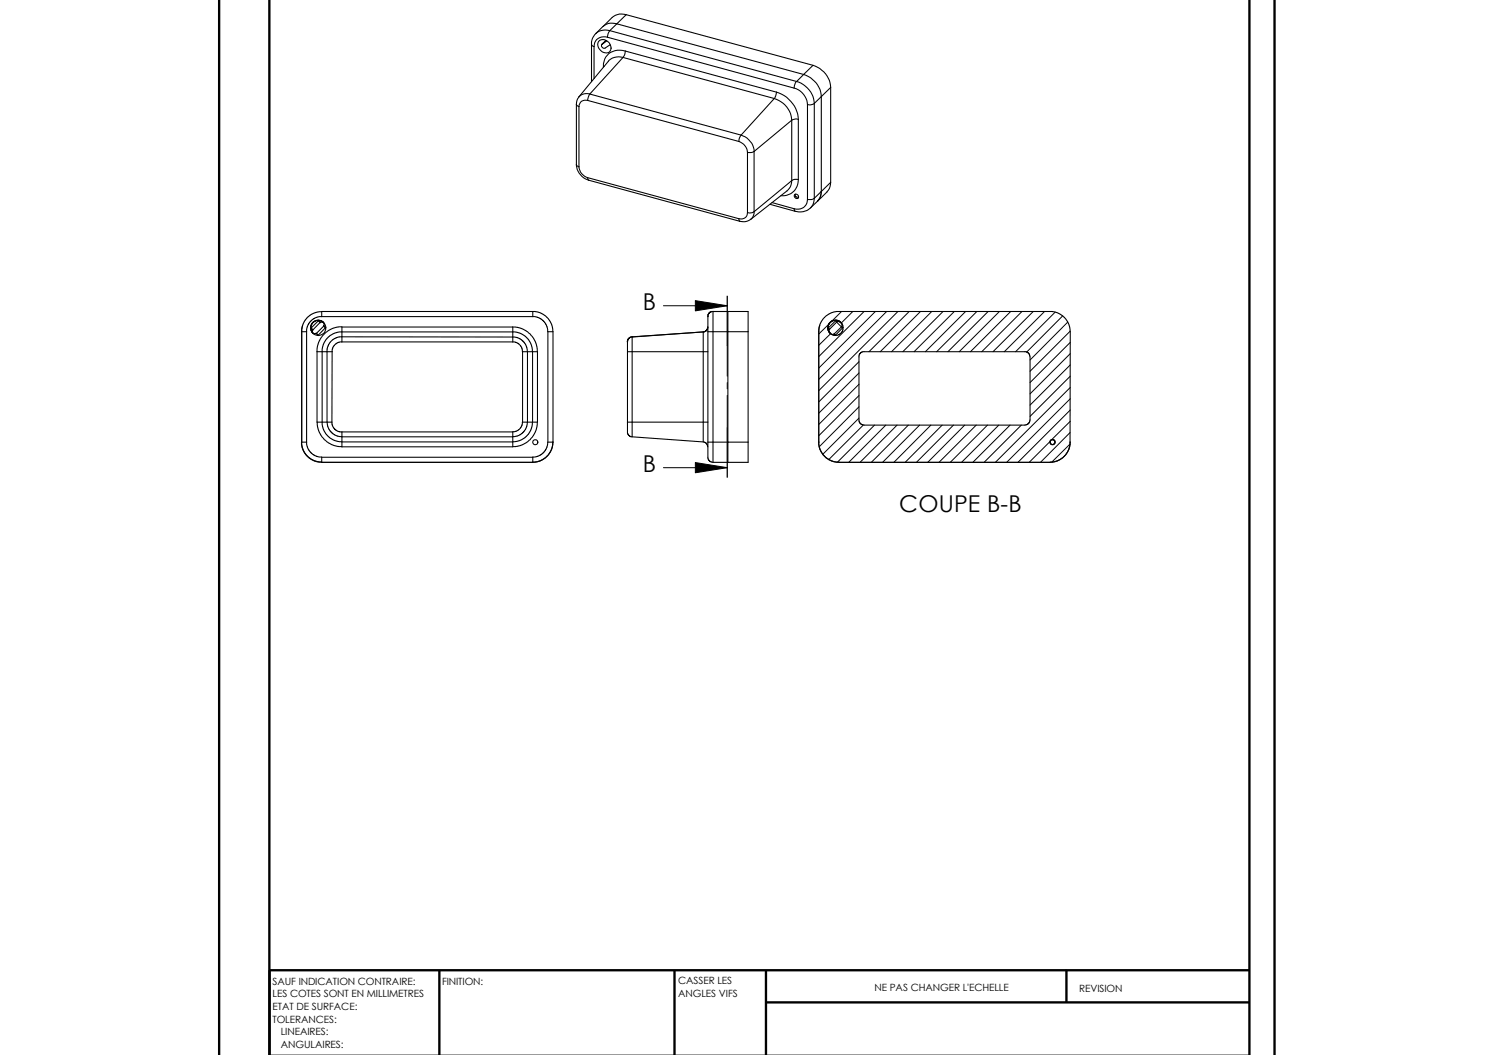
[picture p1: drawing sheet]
<svg xmlns="http://www.w3.org/2000/svg" width="297mm" height="210mm" viewBox="0 0 297 210" stroke-linecap="round" stroke-linejoin="round" font-family="sans-serif">
<path d="M43.6 -.1v210M53.6 -.1v210M248.6 -.1v210M253.6 -.1v210M87.4 193v16.9M134.2 193v16.9M152.4 199.4h96.2M152.4 193v16.9M212.2 193v6.3M248.6 193h-195v16.9" fill="none" stroke="#000" stroke-width=".47"/>
<g fill="none" stroke="#000" stroke-width=".21">
<path d="M115.2 19.3l-.4 .6-.1 .8M116.9 20a1.27 1.27 0 0 0-1.7 1.2M116.9 20l30.1 8.2M117.3 18.7h-1.1l-1 .6M117.3 18.7l-.4 1.3M117.3 18.7l30.1 8.2M117.7 8.8l.2 .3 .3 .2M117.7 8.8v7.5M118.2 9.3v6.3M118.5 6.7l-.6 .9-.2 1.2M119.2 8.2a1.52 1.52 0 0 1 1.9 .2 1.52 1.52 0 0 1 .1 2 1.63 1.63 0 0 1-1.8-.4 1.63 1.63 0 0 1-.2-1.8zM119.8 8.8l.8-.8-.8 .8"/>
<path d="M119.8 8.8l-.1 .1a.6 .6 0 0 0 .6 .7l1.1-.7M120.1 13.2v.2M120.1 13.2l.1 .1M120.7 8.1l-.9 .7M120.9 7.4a1.97 1.97 0 0 0-2.7 1.9M120.9 7.4l37.1 10.1M121.3 6.1l-1.3-.1a2.17 2.17 0 0 0-1.5 .7M121.3 6.1l-.3 .6-.1 .7M121.3 6.1l37.2 10.1M122.7 4.7h-.4a2.54 2.54 0 0 0-2.4 .6l-1.4 1.4M122.7 4.7l37.2 10.1M122.7 4.7l-1.4 1.4"/>
<path d="M123.9 11.4a2.78 2.78 0 0 0-2.8 .7l-5.9 7.2M123.9 11.4l30.1 8.2M123.9 11.4l-6.6 7.3M124.4 10.2a3.1 3.1 0 0 0-4.3 3M124.4 10.2l-.1 .7-.4 .5M124.4 10.2l30.1 8.1M124.6 2.9l-.5-.1a2.88 2.88 0 0 0-2.3 .7l-1.8 1.7M124.6 2.9l-1.9 1.8M124.6 2.9l37.2 10.1M154 19.6a4.8 4.8 0 0 1 3.5 4.3M154 19.6l-6.6 7.3M154.5 18.3a6.1 6.1 0 0 1 4.3 5.4"/>
<path d="M154.5 18.3l-.2 .7-.3 .6M158 17.5a3.6 3.6 0 0 1 2.7 3.3M158.5 16.2l-.3 .4-.2 .9M158.5 16.2a4.9 4.9 0 0 1 3.5 4.4M159.9 14.8a4.9 4.9 0 0 1 3.5 4.4M159.9 14.8l-1.4 1.4M161.8 13a4.9 4.9 0 0 1 3.5 4.4M161.8 13l-1.9 1.8M163.4 19.2l-1.4 1.4M163.4 19.2v18.9M165.3 17.4l-1.9 1.8M165.3 17.4v18.9"/>
<path d="M114.7 32.7a3.4 3.4 0 0 0 2.4 3.2M114.7 20.7l.1 .3 .4 .2M114.7 32.7l.1 .3 .4 .2M114.7 20.7v12M115.2 33.2a2.46 2.46 0 0 0 1.7 2.1M115.2 21.2v12M116.9 35.3l.2 .6M116.9 35.3l30.1 8.2M117.1 35.9l30.1 8.1M147 28.2a2.5 2.5 0 0 1 1.7 2.1M147.4 26.9a3.7 3.7 0 0 1 2.6 3.2M147.4 26.9l-.3 .6-.1 .7"/>
<path d="M148.7 30.3v12M150 30.1l-.6 .3-.7-.1M150 30.1v12M157.5 35.9l-.2 1.2-.7 .9-7.3 5.6M157.5 23.9l-7.5 6.2M157.5 23.9v12M157.5 35.9l-7.5 6.2M158.1 38.7a.48 .48 0 0 1 .7 .1 .48 .48 0 0 1-.1 .7h-.4l-.2-.3zM158.2 38.7l.1 .5h.5M158.8 35.7a3.1 3.1 0 0 1-3.4 3.2M158.8 23.7h-.5l-.8 .2M158.8 35.7h-.7l-.6 .2"/>
<path d="M158.8 23.7v12M160.7 39.7a1.94 1.94 0 0 1-2.7 1.8M160.7 20.8v18.9M162 39.5l-.2 1.2-.5 .7M162 20.6l-.8 .3-.5-.1M162 39.5l-.6 .2h-.7M162 20.6v18.9M163.4 38.1v.4a2.17 2.17 0 0 1-.7 1.5M163.4 38.1v.4a2.21 2.21 0 0 1-.8 1.5M163.4 38.1l-1.4 1.4M165.3 36.3l-.1 .4a2.17 2.17 0 0 1-.7 1.4l-1.8 1.9M165.3 36.3l-1.9 1.8"/>
<path d="M147 43.5l.2 .5M148.7 42.3a1.26 1.26 0 0 1-1.7 1.2M149.3 43.6l-1.1 .5-1-.1M150 42.1l-.2 1.1-.5 .4M150 42.1l-.4 .2h-.9M153.2 40.6l5 1.4M153.6 40.3l4.4 1.2M158 41.5l.2 .5M162.7 40l-1.5 1.4a3.1 3.1 0 0 1-3 .6M60 66h1M60 66v22M60.2 64.8l-.2 1.2"/>
<path d="M61 66v22M61.8 65.4l.4 .3M61.9 65.2l-.1 .2M61.9 65.2l.4 .4M62.3 65.6l-.2 .2v.4l.4 .2 .4-.1M62.9 66.3l.3 .5 .1-.1M63.1 70v14h2.9M63.1 70h3M63.3 63.8l.4 .4-1.4 1.4M63.3 63.8l-1.4 1.4M63.4 63.8l.3 .3M63.4 63.7l.4 .1 .6 .4-.7-.4h-.9l-.7 .5-.3 .5v.8l.5 .7-.4-.5-.1-.4"/>
<path d="M63.4 63.8h-.1M63.4 63.8h-.6l-.7 .5-.3 .6v.4M63.7 64.2l.2-.1h.4l.2 .3-.1 .5M64 62l-.8 .1-.8 .2-1.3 .9-.9 1.4-.2 1.4M64 63l-1 .1-1.3 .9-.6 1-.1 1M64 63h42M64.4 64.9l-1.4 1.4 .3 .4M64.4 64.9l.3 .3M64.4 64.9l.4 .3h-.1M64.7 65.2l-1.4 1.5M66.1 70l-.1 14M68 68l-.6 .1-.6 .4-.6 .8-.1 .7"/>
<path d="M68 65l-.9 .1-.9 .2-1.3 .8-.8 .7-.6 1-.4 1.2v1M68 68h34M102 68l.7 .1 .5 .4 .6 .8 .2 .7M102 65.1h.9l1.1 .3 1.5 1.1 1 1.4 .3 1.1 .1 1M102 65.1v2.9M102 65.1h-34v2.9M104 70v14M104 70h2.9v14M106 63l1 .1 1 .7 .7 .9 .3 1.3M106 62l1.4 .2 1.4 .9 1 1.5 .2 1.4M106 62h-42v1M106 62v1"/>
<path d="M109 66v22h1M109 66h1v22M124.8 68v18.2l.5 .6 .4 .1M124.8 70h16M124.8 68h.1M125.8 67v19.9l14.1 1M125.8 67l-.5 .1-.3 .3-.2 .6M139.9 66l-14.3 1.1-.6 .3-.2 .6M139.9 66h.1M139.9 66v21.9M139.9 66l-14.1 1M140.8 63v3"/>
<path d="M140.8 66v25.2l.5 .6 .6 .2M140.8 65.1l-.1 .5-.3 .3-.5 .1M140.8 66h8M140.8 63h.1M141.9 62h-.5l-.4 .4-.2 .6M141.9 62h6.9v30h-6.9M141.9 62v30M144.8 62v30M162.9 66l.2-1.4 .6-1.1 1.2-1 1.5-.5h43l.9 .2 1.1 .6 .6 .7 .7 1.1 .2 .8v22.5M162.9 66v22M163.1 64.8l-.2 1.2M164.7 65.4l.1 .3 .3 .6"/>
<path d="M164.7 65.4l.3 .1M164.8 65.2l.3 .3M164.8 65.2l-.1 .2M165 65.5v.5l.2 .3 .3 .2h.4M165.1 65.5h-.1M165.9 66.5l.3 .3v-.1M166 66.4l.2 .3M166 66.4l-.1 .1M166.2 63.8l.3 .3M166.2 63.8l-1.4 1.4M166.3 63.7l.4 .1 .6 .4-.9-.5-1 .3-.4 .3-.3 .7 .1 .7 .4 .6M166.3 63.8l.2 .2"/>
<path d="M166.3 63.8h-.1M166.3 63.8h-.4l-.6 .3-.5 .5v.7M166.5 64.1l-1.4 1.4M166.5 64a.73 .73 0 0 1 .8 .2 .73 .73 0 0 1 .2 .7M166.5 64v.1M167.4 65l.2 .2M167.4 65l-1.4 1.4M167.5 64.9l.2 .3h-.1M167.5 64.9l-.1 .1M167.6 65.2l-1.4 1.5M171.2 70.3l.4-.3h32.7l.5 .4 .1 .6-.1 12.9-.3 .5-.6 .2-32.4-.1-.5-.4-.1-.3v-13.1zM60 88l.2 1.4 .9 1.4 1.5 .9 1.4 .3"/>
<path d="M60 88l.1 .7 .2 .8 .4 .8 .7 .7 1.2 .7 1.4 .2M60 88h1M61 88l.3 1.2 .7 1 1 .6 1 .1M63.1 84l.1 .9 .3 1.1 1 1.4 1.5 1.1 1.1 .3 .9 .1M64 92h42M65.1 84v-14.5l.6-1.4 .9-.8 .9-.3 34.9 .1 .9 .2 .6 .4 .7 .8 .3 1v14.5l-.1 .8-.6 1.1-.9 .7-1.3 .3M65.1 84l.1 .8 .6 1.1 .9 .7 1.3 .3M66 84l.1 .7 .6 .8 .6 .4h.7M68 85.9v1M68 85.9h34M68 86.9h34M68 86.9v2"/>
<path d="M102 85.9v1M102 86.9v2h-34M104 84l-.2 .7-.6 .8-.5 .3-.7 .1M104 84h2.9M105.9 84l-.2 1.3-.8 1.4-1.1 .8-1.3 .4h-34.5M106 84l-.1-14.6-.3-1-.4-.8-.8-.8-.8-.5-1.1-.3h-35l-1.1 .3-1.1 .8-.8 1-.4 1.1v15.3l.4 1.3 .8 1.1 1.3 .8 1.4 .2M106 91h-42v1M106 91v1M106.9 84l-.1 .9-.3 1.1-1.1 1.5-1.4 1-1.1 .3-.9 .1M109 88l-.2 .9-.6 1.1-.9 .7-1.3 .3M110 88l-.2 1.4-1 1.4-1.4 .9-1.4 .3M110 88l-.2 1.4-1 1.4-1.4 .9-1.4 .2"/>
<path d="M124.8 84h16M139.9 87.9l.5 .2 .2 .2 .2 .6M140.8 88h8M162.9 88l.2 1.4 .9 1.4 1.5 .9 1.4 .3 42.5-.1 .9-.2 1.4-.9 1-1.4 .2-1.4M162.9 88h.1"/>
<circle cx="63.3" cy="65.3" r="1.49"/>
<circle cx="166.2" cy="65.2" r="1.52"/>
<circle cx="106.5" cy="88" r=".51"/>
<circle cx="209.4" cy="88" r=".5"/>
</g>
<g fill="none" stroke="#000" stroke-width=".2">
<path d="M138.3 59.8l6.4 1-6.4 1zM132 60.8h12.7M144.7 68.8v6M144.7 76.1v1.3M144.7 78.7v6.3M165 64.4l-2.1 2.1M165.3 66.4l-2.4 2.3M166.5 64.1l.9 .9M167.4 62l-2 2M169.7 62l-2.3 2.3M170.9 72l-8 8M170.9 74.2l-8 8"/>
<path d="M170.9 76.5l-8 8M170.9 78.7l-8 8M171.9 62l-9 9M174.2 62l-11.3 11.2M176.4 62l-13.5 13.5M178.6 62l-15.7 15.7M180.9 62l-8 8M183.1 62l-8 8M185.4 62l-8 8M187.6 62l-8 8M189.9 62l-8 8M192.1 62l-8 8"/>
<path d="M194.3 62l-8 8M196.6 62l-8 8M198.8 62l-8 8M201.1 62l-8 8M203.3 62l-8 8M205.6 62l-8 8M207.8 62l-8 8M209.9 62.1l-7.8 7.9M211.4 62.9l-7.1 7.2M212.4 64.1l-7.5 7.5M212.9 65.9l-8 8M212.9 68.1l-8 8"/>
<path d="M212.9 70.4l-8 8M212.9 72.6l-8 8M212.9 74.8l-8 8M212.9 77.1l-14.9 14.9M212.9 79.3l-12.6 12.7M132 93h12.7M138.3 92l6.4 1-6.4 1.1zM170.9 80.9l-7.9 8M170.9 83.2l-7.2 7.2M171.7 84.6l-6.8 6.8M174 84.6l-7.4 7.3M176.2 84.6l-7.3 7.4"/>
<path d="M178.5 84.6l-7.4 7.4M180.7 84.6l-7.3 7.4M183 84.6l-7.4 7.4M185.2 84.6l-7.4 7.4M187.4 84.6l-7.3 7.4M189.7 84.6l-7.4 7.4M191.9 84.6l-7.3 7.4M194.2 84.6l-7.4 7.4M196.5 84.6l-7.4 7.4M198.7 84.6l-7.4 7.4M201 84.6l-7.5 7.4M203.2 84.6l-7.4 7.4"/>
<path d="M209 87.8l-4.2 4.2M212.9 86.1l-5.9 5.9M212.9 88.3l-3.6 3.6M212.9 81.6l-10.4 10.4M212.9 83.8l-3.7 3.7"/>
</g>
<path d="M138.3 59.8l6.4 1-6.4 1zM138.3 92l6.4 1-6.4 1.1z" fill="#000"/>
<path d="M144.7 58.8v10M144.7 85v10" fill="none" stroke="#000" stroke-width=".25"/>
<g font-size="4.6">
<text x="127.9" y="61.7">B</text>
<text x="127.9" y="93.9">B</text>
<text x="178.9" y="101.9">COUPE B-B</text>
</g>
<g font-size="2">
<text x="54.2" y="195.9">SAUF INDICATION CONTRAIRE:</text>
<text x="88" y="195.9">FINITION:</text>
<text x="134.9" y="195.8">CASSER LES</text>
<text x="174" y="197.2">NE PAS CHANGER L'ECHELLE</text>
<text x="214.7" y="197.4">REVISION</text>
<text x="54.2" y="198.4">LES COTES SONT EN MILLIMETRES</text>
<text x="54.2" y="200.9">ETAT DE SURFACE:</text>
<text x="54.2" y="203.5">TOLERANCES:</text>
<text x="134.9" y="198.3">ANGLES VIFS</text>
<text x="55.9" y="208.4">ANGULAIRES:</text>
<text x="55.9" y="206">LINEAIRES:</text>
</g>
</svg>
